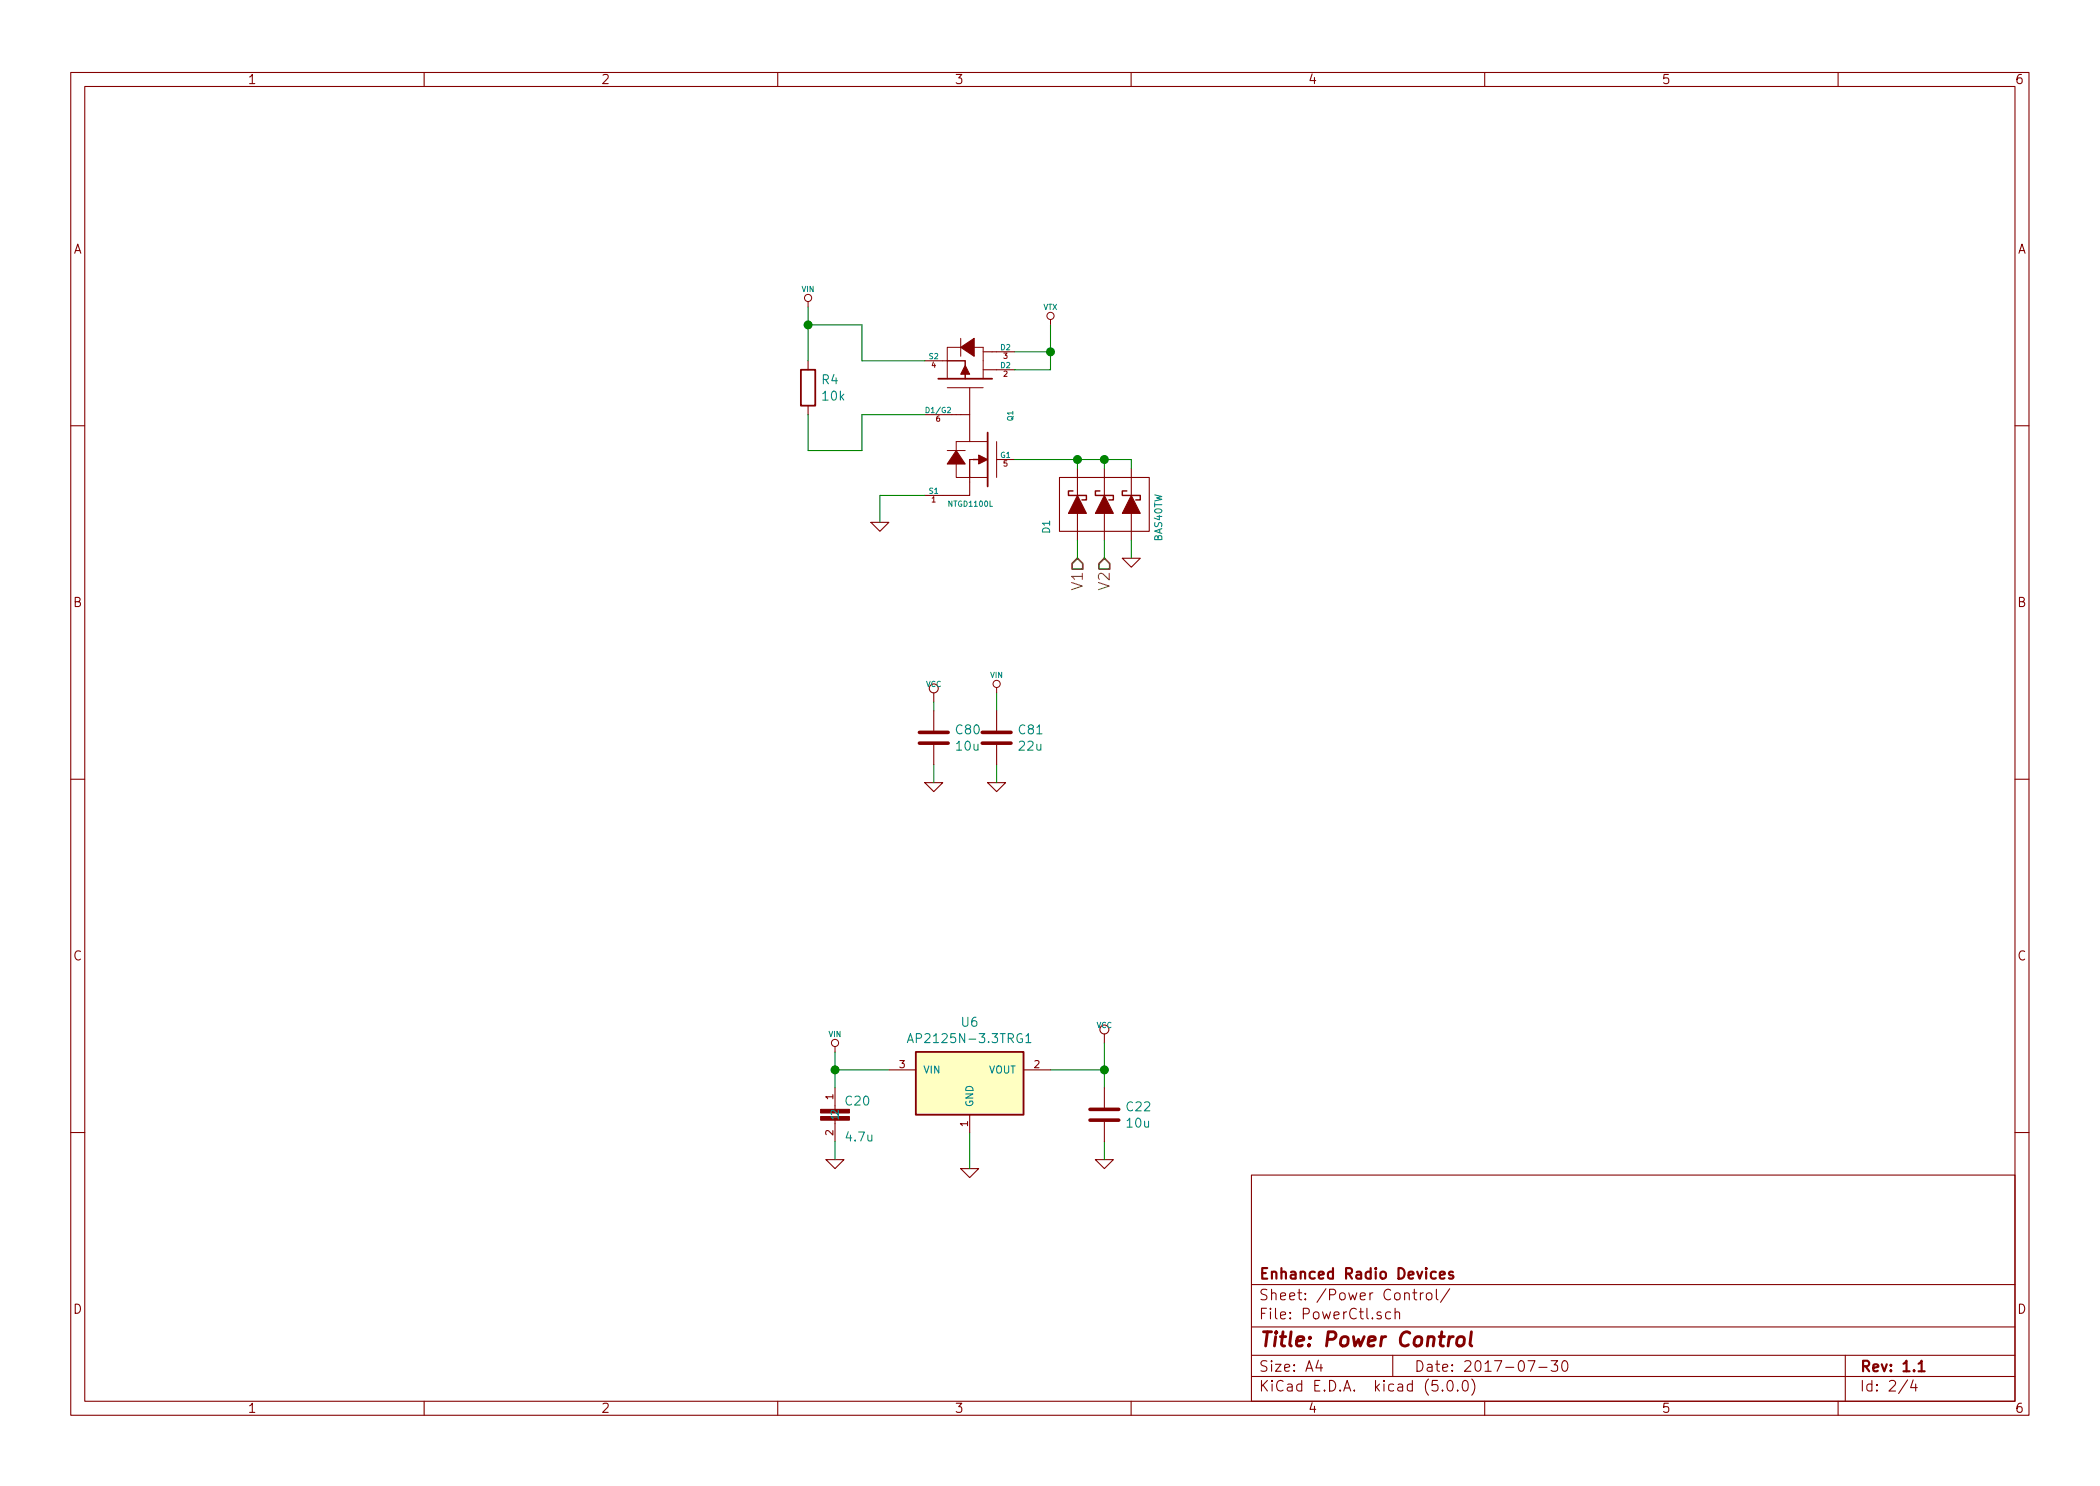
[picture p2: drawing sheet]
EESchema Schematic File Version 4
LIBS:HamShieldMini1.2-cache
EELAYER 26 0
EELAYER END
$Descr A4 11693 8268
encoding utf-8
Sheet 2 4
Title "Power Control"
Date "2017-07-30"
Rev "1.1"
Comp "Enhanced Radio Devices"
Comment1 ""
Comment2 ""
Comment3 ""
Comment4 ""
$EndDescr
$Comp
L power:VCC #PWR023
U 1 1
P 6150 5800
F 0 "#PWR023" H 6150 5900 30  0001 C CNN
F 1 "VCC" H 6150 5900 30  0000 C CNN
F 2 "" H 6150 5800 60  0000 C CNN
F 3 "" H 6150 5800 60  0000 C CNN
	1    6150 5800
	1    0    0    -1  
$EndComp
$Comp
L HamShieldMini1.2-rescue:GND-RESCUE-HAMShield04 #PWR024
U 1 1
P 6150 6450
F 0 "#PWR024" H 6150 6450 30  0001 C CNN
F 1 "GND" H 6150 6380 30  0001 C CNN
F 2 "" H 6150 6450 60  0001 C CNN
F 3 "" H 6150 6450 60  0001 C CNN
	1    6150 6450
	1    0    0    -1  
$EndComp
$Comp
L HamShieldMini1.2-rescue:GND-RESCUE-HAMShield04 #PWR025
U 1 1
P 5400 6500
F 0 "#PWR025" H 5400 6500 30  0001 C CNN
F 1 "GND" H 5400 6430 30  0001 C CNN
F 2 "" H 5400 6500 60  0001 C CNN
F 3 "" H 5400 6500 60  0001 C CNN
	1    5400 6500
	1    0    0    -1  
$EndComp
$Comp
L SparkFun:CAP0603-CAP C20
U 1 1
P 4650 6250
F 0 "C20" H 4700 6350 50  0000 L BNN
F 1 "4.7u" H 4700 6150 50  0000 L BNN
F 2 "Capacitors_SMD:C_0603" H 5100 6100 50  0001 C CNN
F 3 "~" H 4650 6250 60  0000 C CNN
	1    4650 6250
	1    0    0    -1  
$EndComp
$Comp
L HamShieldMini1.2-rescue:GND-RESCUE-HAMShield04 #PWR027
U 1 1
P 4650 6450
F 0 "#PWR027" H 4650 6450 30  0001 C CNN
F 1 "GND" H 4650 6380 30  0001 C CNN
F 2 "" H 4650 6450 60  0001 C CNN
F 3 "" H 4650 6450 60  0001 C CNN
	1    4650 6450
	1    0    0    -1  
$EndComp
$Comp
L mogar_KiCAD:VTX #VTX028
U 1 1
P 5850 1800
F 0 "#VTX028" H 5850 1900 30  0001 C CNN
F 1 "VTX" H 5850 1900 30  0000 C CNN
F 2 "" H 5850 1800 60  0001 C CNN
F 3 "" H 5850 1800 60  0001 C CNN
	1    5850 1800
	1    0    0    -1  
$EndComp
$Comp
L HamShieldMini1.2-rescue:GND-RESCUE-HAMShield04 #PWR029
U 1 1
P 4900 2900
F 0 "#PWR029" H 4900 2900 30  0001 C CNN
F 1 "GND" H 4900 2830 30  0001 C CNN
F 2 "" H 4900 2900 60  0001 C CNN
F 3 "" H 4900 2900 60  0001 C CNN
	1    4900 2900
	1    0    0    -1  
$EndComp
$Comp
L mogar_KiCAD:NTGD1100L Q1
U 1 1
P 5400 2300
F 0 "Q1" H 5425 2075 30  0000 R CNN
F 1 "NTGD1100L" V 4900 2425 30  0000 R CNN
F 2 "mogar_modules_new:SC-74" V 5150 2200 60  0001 C CNN
F 3 "" V 5150 2200 60  0000 C CNN
	1    5400 2300
	0    -1   -1   0   
$EndComp
$Comp
L mogar_KiCAD:BAS40TW D1
U 1 1
P 6150 2800
F 0 "D1" H 6025 3125 40  0000 C CNN
F 1 "BAS40TW" H 6075 2500 40  0000 C CNN
F 2 "mogar_modules_new:SOT-363" H 6150 2950 60  0001 C CNN
F 3 "" H 6150 2950 60  0000 C CNN
	1    6150 2800
	0    -1   -1   0   
$EndComp
Text HLabel 6000 3100 3    60   Input ~ 0
V1
Text HLabel 6150 3100 3    60   Input ~ 0
V2
Wire Wire Line
	6150 5800 6150 5950
Connection ~ 6150 5950
Wire Wire Line
	6150 6450 6150 6350
Wire Wire Line
	5400 6500 5400 6300
Wire Wire Line
	4950 5950 4650 5950
Wire Wire Line
	4650 5850 4650 5950
Connection ~ 4650 5950
Wire Wire Line
	4650 6450 4650 6350
Wire Wire Line
	4900 2900 4900 2750
Wire Wire Line
	5850 2050 5650 2050
Wire Wire Line
	5850 1800 5850 1950
Connection ~ 5850 1950
Wire Wire Line
	4500 1700 4500 1800
Wire Wire Line
	5150 2000 4800 2000
Wire Wire Line
	4800 2000 4800 1800
Wire Wire Line
	4800 1800 4500 1800
Connection ~ 4500 1800
Wire Wire Line
	4800 2300 5150 2300
Wire Wire Line
	4800 2300 4800 2500
Wire Wire Line
	4800 2500 4500 2500
Wire Wire Line
	5650 2550 6000 2550
Wire Wire Line
	4900 2750 5150 2750
Wire Wire Line
	6150 5950 5850 5950
Wire Wire Line
	6300 2550 6300 2600
Wire Wire Line
	6150 2600 6150 2550
Connection ~ 6150 2550
Wire Wire Line
	6000 2600 6000 2550
Connection ~ 6000 2550
Wire Wire Line
	6150 3000 6150 3100
Wire Wire Line
	6000 3000 6000 3100
$Comp
L power:VCC #PWR031
U 1 1
P 5200 3900
F 0 "#PWR031" H 5200 4000 30  0001 C CNN
F 1 "VCC" H 5200 4000 30  0000 C CNN
F 2 "" H 5200 3900 60  0000 C CNN
F 3 "" H 5200 3900 60  0000 C CNN
	1    5200 3900
	1    0    0    -1  
$EndComp
$Comp
L HamShieldMini1.2-rescue:GND-RESCUE-HAMShield04 #PWR032
U 1 1
P 5200 4350
F 0 "#PWR032" H 5200 4350 30  0001 C CNN
F 1 "GND" H 5200 4280 30  0001 C CNN
F 2 "" H 5200 4350 60  0001 C CNN
F 3 "" H 5200 4350 60  0001 C CNN
	1    5200 4350
	1    0    0    -1  
$EndComp
Wire Wire Line
	5200 4350 5200 4250
Wire Wire Line
	5200 3950 5200 3900
$Comp
L HamShieldMini1.2-rescue:GND-RESCUE-HAMShield04 #PWR033
U 1 1
P 5550 4350
F 0 "#PWR033" H 5550 4350 30  0001 C CNN
F 1 "GND" H 5550 4280 30  0001 C CNN
F 2 "" H 5550 4350 60  0001 C CNN
F 3 "" H 5550 4350 60  0001 C CNN
	1    5550 4350
	1    0    0    -1  
$EndComp
Wire Wire Line
	5550 4350 5550 4250
Wire Wire Line
	5550 3850 5550 3950
$Comp
L HamShieldMini1.2-rescue:GND-RESCUE-HAMShield04 #PWR035
U 1 1
P 6300 3100
F 0 "#PWR035" H 6300 3100 30  0001 C CNN
F 1 "GND" H 6300 3030 30  0001 C CNN
F 2 "" H 6300 3100 60  0001 C CNN
F 3 "" H 6300 3100 60  0001 C CNN
	1    6300 3100
	1    0    0    -1  
$EndComp
Wire Wire Line
	6300 3100 6300 3000
Wire Wire Line
	5650 1950 5850 1950
$Comp
L mogar_KiCAD:VIN #VIN01
U 1 1
P 4500 1700
F 0 "#VIN01" H 4500 1800 30  0001 C CNN
F 1 "VIN" H 4500 1800 30  0000 C CNN
F 2 "" H 4500 1700 60  0000 C CNN
F 3 "" H 4500 1700 60  0000 C CNN
	1    4500 1700
	1    0    0    -1  
$EndComp
$Comp
L mogar_KiCAD:VIN #VIN03
U 1 1
P 5550 3850
F 0 "#VIN03" H 5550 3950 30  0001 C CNN
F 1 "VIN" H 5550 3950 30  0000 C CNN
F 2 "" H 5550 3850 60  0000 C CNN
F 3 "" H 5550 3850 60  0000 C CNN
	1    5550 3850
	1    0    0    -1  
$EndComp
$Comp
L mogar_KiCAD:VIN #VIN02
U 1 1
P 4650 5850
F 0 "#VIN02" H 4650 5950 30  0001 C CNN
F 1 "VIN" H 4650 5950 30  0000 C CNN
F 2 "" H 4650 5850 60  0000 C CNN
F 3 "" H 4650 5850 60  0000 C CNN
	1    4650 5850
	1    0    0    -1  
$EndComp
Wire Wire Line
	6150 5950 6150 6050
Wire Wire Line
	4650 5950 4650 6050
Wire Wire Line
	5850 1950 5850 2050
Wire Wire Line
	6150 2550 6300 2550
Wire Wire Line
	6000 2550 6150 2550
$Comp
L Device:R R4
U 1 1
P 4500 2150
F 0 "R4" H 4570 2196 50  0000 L CNN
F 1 "10k" H 4570 2105 50  0000 L CNN
F 2 "Resistors_SMD:R_0402" V 4430 2150 50  0001 C CNN
F 3 "~" H 4500 2150 50  0001 C CNN
	1    4500 2150
	1    0    0    -1  
$EndComp
Wire Wire Line
	4500 1800 4500 2000
Wire Wire Line
	4500 2300 4500 2500
$Comp
L Device:C C22
U 1 1
P 6150 6200
F 0 "C22" H 6265 6246 50  0000 L CNN
F 1 "10u" H 6265 6155 50  0000 L CNN
F 2 "Capacitors_SMD:C_0805" H 6188 6050 50  0001 C CNN
F 3 "~" H 6150 6200 50  0001 C CNN
	1    6150 6200
	1    0    0    -1  
$EndComp
$Comp
L Device:C C80
U 1 1
P 5200 4100
F 0 "C80" H 5315 4146 50  0000 L CNN
F 1 "10u" H 5315 4055 50  0000 L CNN
F 2 "Capacitors_SMD:C_0805" H 5238 3950 50  0001 C CNN
F 3 "~" H 5200 4100 50  0001 C CNN
	1    5200 4100
	1    0    0    -1  
$EndComp
$Comp
L Device:C C81
U 1 1
P 5550 4100
F 0 "C81" H 5665 4146 50  0000 L CNN
F 1 "22u" H 5665 4055 50  0000 L CNN
F 2 "Capacitors_SMD:C_0805" H 5588 3950 50  0001 C CNN
F 3 "~" H 5550 4100 50  0001 C CNN
	1    5550 4100
	1    0    0    -1  
$EndComp
$Comp
L mogar_KiCAD:LDO_3PIN_GOI U6
U 1 1
P 5400 6000
F 0 "U6" H 5400 6317 50  0000 C CNN
F 1 "AP2125N-3.3TRG1" H 5400 6226 50  0000 C CNN
F 2 "TO_SOT_Packages_SMD:SOT-23" H 5400 6226 50  0001 C CIN
F 3 "" H 5400 6000 50  0000 C CNN
	1    5400 6000
	1    0    0    -1  
$EndComp
$EndSCHEMATC
